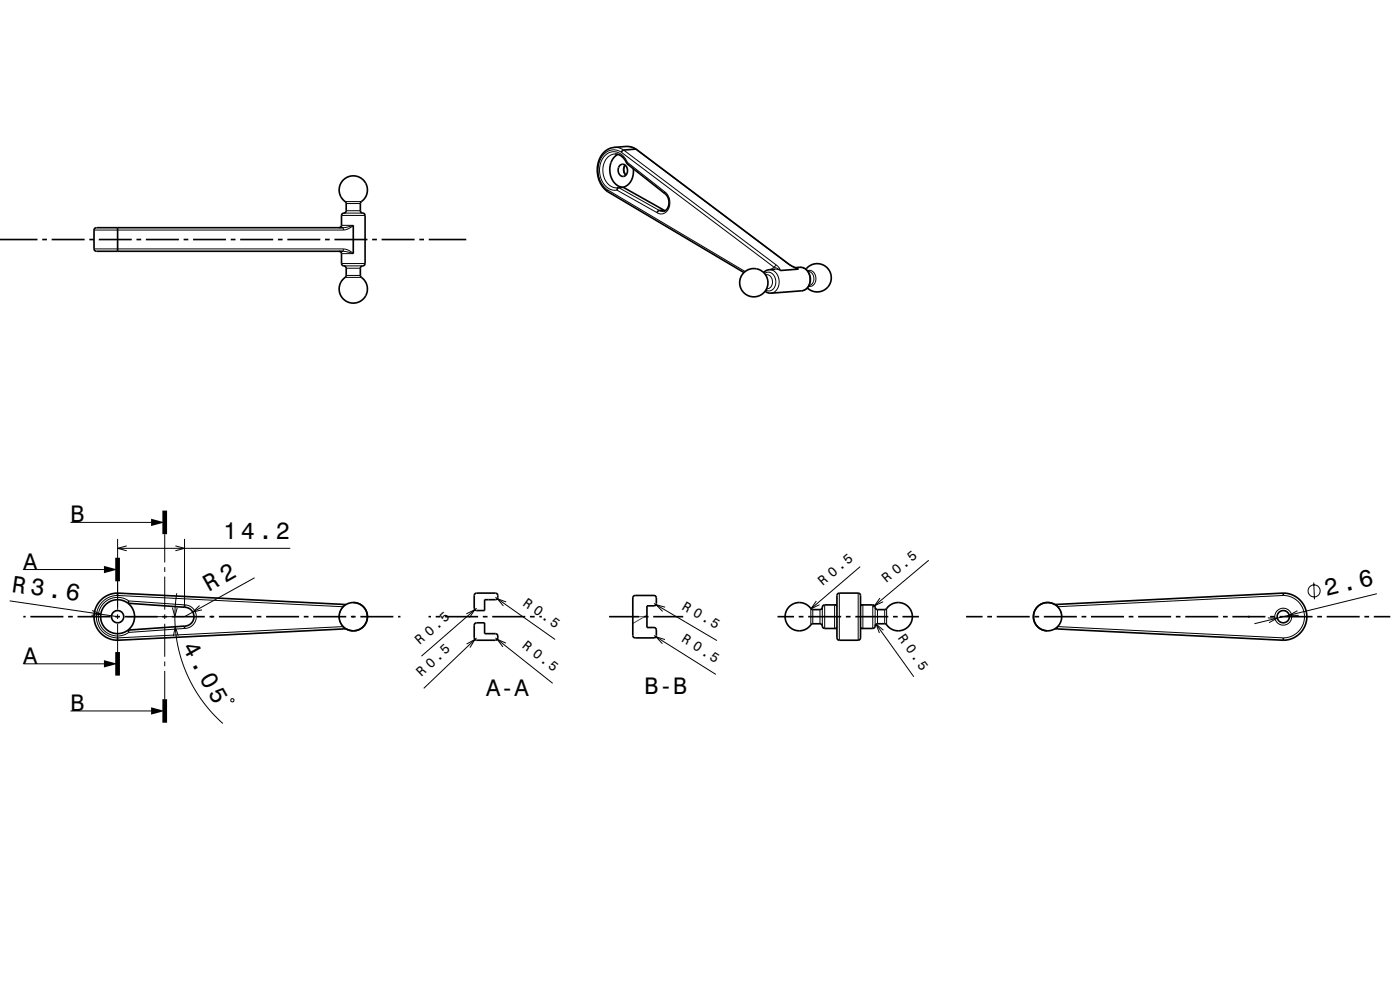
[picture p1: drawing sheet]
<svg xmlns="http://www.w3.org/2000/svg" width="297mm" height="210mm" viewBox="0 0 297 210" stroke-linecap="round" stroke-linejoin="round" font-family="sans-serif">
<path d="M134.2 130.8h3M137.2 130.5l-3 1.8" fill="none" stroke="#008000" stroke-width=".21"/>
<g fill="none" stroke="#000" stroke-width=".21">
<path d="M128.3 33a2.81 2.81 0 0 1 4.7 1.2l.1 .2 7.9 6.3a2.78 2.78 0 0 1-.3 4.6l-.6 .1-.5-.2-8.7-4.9a3.7 3.7 0 0 1-3.7-4l.2-1.7zM130.3 31.3h.9l1.1 .5 32.4 24.5M130.4 32.7a3.5 3.5 0 0 0-2.3 4.8 2.96 2.96 0 0 0 2.8 2.3M131.2 39.8l8.8 4.9 .7 .2M132.6 35a1.54 1.54 0 0 0 .2 2.2M132.8 31.1h1l1.1 .5 32.4 24.5M19.9 52.8h52.9M19.9 48.8h52.9M72.4 47.8h2.5l-2.1 .5v.5M72.4 45.7h5M72.4 53.8h2.5M72.4 55.9h5"/>
<path d="M72.8 52.8a3.6 3.6 0 0 1 2.1 1M72.8 52.8v.5l2.1 .5M72.9 45.2h4M72.9 56.4h4M73.2 58.8h3.5M73.2 42.8h3.5M73.4 58.4h3M73.4 43.2h3M73.4 44.7h3M73.4 56.9h3M74.9 47.8l-.2 .2a3.3 3.3 0 0 1-1.9 .8M162.2 58a1.56 1.56 0 0 1 1.6 0 1.56 1.56 0 0 1 .8 1.5 1.62 1.62 0 0 1-.4 1.7 1.62 1.62 0 0 1-1.7 .3"/>
<path d="M162.6 58.3a1.55 1.55 0 0 1 1.3 1.4 1.55 1.55 0 0 1-1.1 1.5M163.2 57.2a2.6 2.6 0 0 1 1.8 3.9 1.81 1.81 0 0 1-1.4 1.1M164.2 56.7l.8 .3 .5 .4-1-.3M164.2 56.7l-.6 .5M164.2 56.7l-32.4-24.4a3.1 3.1 0 0 0-4.7 2.3 5.3 5.3 0 0 0 1.7 5.6l29.3 17.4M164.7 56.3l.6 .5 .3 .6M164.7 56.3l-.5 .4M167.3 56.1l2.1 1M167.3 56.1h.1M168.8 56.8l.6 .3M169 56.9l.4 .2M169.7 56.7a2.6 2.6 0 0 1 1.8 3.9 1.82 1.82 0 0 1-1.4 1.1"/>
<path d="M171.3 57.4a1.58 1.58 0 0 1 1.7 2.2 1.26 1.26 0 0 1-1.4 1.1M171.4 57.6a1.56 1.56 0 0 1 1.3 1.4 1.56 1.56 0 0 1-1.1 1.6M14.9 110.8h17.1M24.9 114.3v15M24.9 116.3h36.7M26.9 115.8l-2 .5 2 .5M34.9 113.3v6M37.2 115.8l1.9 .5-1.9 .5M39.1 114.3v14.5M197 118.8l-11.8 10M2 127.5l22.9 3.3M4.9 120.8h17.1"/>
<path d="M19.5 129.5l1.9 .8-2 .2M22.1 127.9a4.1 4.1 0 0 1 5.2-.4l11.9 .8a2.5 2.5 0 0 1 2.4 2.5 2.5 2.5 0 0 1-2.4 2.5l-11.9 .9a4.1 4.1 0 0 1-5.5-.7 4.1 4.1 0 0 1 .3-5.6zM24.9 130.3v1M24.9 132.3v6M26.9 130.8h12.2M34.9 120.3v1M34.9 122.3v7M34.9 130.3v1M34.9 132.3v7M36.6 128.9l.5 1.9 .5-1.9M37.5 125.8l-.4 4 .1 4 .6 3.5 1 3.6 1.5 3.4 2 3.5 2.4 3.1 2.6 2.6M37.8 134.8l-.6-1.8-.4 1.9"/>
<path d="M42.3 128.4l-1.4 1.4 1.9-.4M54 122.6l-14.9 8.2M72.8 128.7a3 3 0 0 0 0 4.2M72.8 128.7l-47.9-2.4a4.5 4.5 0 0 0-4.5 4.5 4.5 4.5 0 0 0 4.5 4.5l47.9-2.4M72.8 132.9v.5M72.8 128.2v.5M98.9 130.2l1.8-.9-1.1 1.7M99 136.6l1.7-.9-1 1.7M101.1 135.3l-11.2 10.7M101.1 129l-11.7 10.2M105.1 126.7l12.7 9M105.1 135.3l12.1 9.6"/>
<path d="M107.3 136.4l-1.8-.8 1.2 1.6M107.4 127.7l-1.9-.7 1.3 1.5M138.7 128l13.4 7.9M138.7 134.8l13.2 8.3M141.1 135.7l-1.9-.6 1.3 1.4M141.1 128.8l-1.9-.5 1.4 1.4M172 129.1v3.4M172.4 129.3v3M173.2 127.5l-1.2 1.6 1.8-.8M174 129.3v3M174.5 128.8v4M175 128.3v5"/>
<path d="M177.6 128.7l-.5-.4v5l.5-.4M178.1 125.8v10M182.1 125.8v10M182.5 120.2l-10.5 8.9M182.6 128.7l.5-.4v5l-.4-.1-.1-.3M185.2 128.3v5M185.7 128.8v4M185.9 132.4l8 11.2M186.2 129.3v3M186.7 126.9l-1.2 1.6 1.8-.9M187.4 133.7l-1.5-1.3 .7 1.9M187.7 129.3v3"/>
<path d="M188.1 129.1v3.4M224.3 128.2l.1 .5M224.4 128.7v.1a2.96 2.96 0 0 1 .8 2M224.4 128.7l47.8-2.4a4.5 4.5 0 0 1 4.5 4.5 4.5 4.5 0 0 1-4.5 4.5l-47.8-2.4-.1 .5M269 131.1h2l-1.8 1M275.3 129.5l-1.8 1h2M278.7 123.6l.2 3.5M292.1 125.9l-26 6.4M4.9 140.8h17.1M14.9 150.8h17.1M34.9 140.3v1M34.9 142.3v6"/>
<path d="M49 148.3h.5l.1 .5h-.6z"/>
<circle cx="272.2" cy="130.8" r="1.8"/>
<circle cx="278.8" cy="125.3" r="1.28"/>
</g>
<g fill="none" stroke="#000" stroke-width=".35">
<path d="M130.3 31.3a4.5 4.5 0 0 0-3.6 5.1 5.5 5.5 0 0 0 2.2 4.2M130.3 31.3l2.5-.2a3.3 3.3 0 0 1 2.2 .6M130.4 32.7a2.77 2.77 0 0 1 2.6 2M131.1 32.7a4 4 0 0 0 .6 7h.4M131.2 39.8l-.3 .5M131.2 39.8h-.3M131.5 35.1a1.02 1.02 0 0 1 1.2-.1 1.02 1.02 0 0 1 .4 1.1 1.02 1.02 0 0 1-.9 1.3 1.02 1.02 0 0 1-1.1-1.1l.1-.8zM132.2 39.7l-1 .1M132.2 39.7l8.6 4.9M132.6 35l-.2 .4a1.69 1.69 0 0 0 .4 1.7M133 34.7l8 6.4M133.1 34.4l-.1 .3"/>
<path d="M134.4 35.8a3.4 3.4 0 0 1-2.2 3.9M135 31.7l-2.7 .1-.5 .5M135 31.7h.1M135 31.7l32.5 24.4 1.5 .8M0 50.8h8M9 50.8h1M11 50.8h7M19 50.8h1M21 50.8h7M24.9 48.3v5M29 50.8h1M31 50.8h7"/>
<path d="M39 50.8h1M41 50.8h7M49 50.8h1M51 50.8h7M59 50.8h1M61 50.8h7M69 50.8h1M71 50.8h7M71.9 48.3l.5-.2v-.2v-2.3a.67 .67 0 0 1 .8-.5l.2-.4v-1.8a3 3 0 0 1-.8-4.5 3 3 0 0 1 4.7 0 3 3 0 0 1-.8 4.5v2l.7 .4 .2 .4v10.3a.66 .66 0 0 1-.7 .5l-.2 .4v1.8a3 3 0 0 1 .8 4.5 3 3 0 0 1-4.7 0 3 3 0 0 1 .8-4.5v-2l-.9-.6-.1-2.3-.2-.4-.3-.1M72.8 48.3h-52.4l-.4 .2-.1 .3v4l.3 .4 .2 .1h52.4M74.9 47.8v6M74.9 53.8h.1"/>
<path d="M79 50.8h1M81 50.8h7M89 50.8h1M91 50.8h7.9M128.8 40.2l.1 .4M128.9 40.6h.1M128.9 40.6l28.9 17.2M140.8 44.6l-1.1 .1-.3 .4M140.8 44.6l.3 .1M141 40.7v.4M141 41.1a2.36 2.36 0 0 1 0 3.7l-.3 .1M162.6 58.3h-.2"/>
<path d="M164.5 57.1a2.84 2.84 0 0 0-2.5 .7M168.7 56.8a2.55 2.55 0 0 1 3.1 1.7 2.55 2.55 0 0 1-1.7 3.2l-6.5 .5h-.5l-.8-.4M169.4 57.1l-3.9 .3M169.4 57.1h.1M171 57.1a3 3 0 0 1 4.3-.5 3 3 0 0 1 .3 4.3 3 3 0 0 1-4.3 .2M162.8 61.2l-.2 .1M4.9 130.8h.5M6.4 130.8h7M14.4 130.8h1M16.4 130.8h7M24.4 130.8h1M24.9 135.3v.5"/>
<path d="M24.9 125.8a5 5 0 0 0-5 5 5 5 0 0 0 5 5M24.9 125.8l48.5 2.4M24.9 125.8v.5M26.4 130.8h7M27.1 133.7l.2 .5M27.1 128a3.6 3.6 0 0 0-4.8 .4 3.6 3.6 0 0 0 0 4.8 3.6 3.6 0 0 0 4.8 .5M27.1 128a3.6 3.6 0 0 1 0 5.7M27.1 128l12 .8M27.3 127.5l-.2 .5M34.4 130.8h1M36.4 130.8h7M39.1 128.8a2 2 0 0 1 2 2 2 2 0 0 1-2 2"/>
<path d="M39.1 132.8l.1 .5M39.1 132.8l-12 .9M39.2 128.3l-.1 .5M44.4 130.8h1M46.4 130.8h7M54.4 130.8h1M56.4 130.8h7M64.4 130.8h1M66.4 130.8h7M74.4 130.8h1M74.9 133.8l-.8-.1-.7-.3-48.5 2.4M76.4 130.8h7"/>
<path d="M84.4 130.8h.5M90.9 130.8h.5M92.4 130.8h1M94.4 130.8h7M100.7 132.3l.4-.2h1.7v2.3h2.3a.73 .73 0 0 1 .5 .7 .73 .73 0 0 1-.5 .7l-4.3-.1-.2-.4zM100.7 126l.4-.2h4a.73 .73 0 0 1 .5 .7 .73 .73 0 0 1-.5 .7h-2.3v2.3h-1.7l-.3-.1-.2-.4zM102.4 130.8h1M104.4 130.8h7M112.4 130.8h1M114.4 130.8h.5M129.2 130.8h6.4M134.3 126.5l.4-.2h4l.5 .3v1.7l-.5 .2h-1.5v4.6h1.6l.4 .3v1.5l-.2 .4h-4.3l-.4-.3z"/>
<path d="M136.6 130.8h1M138.6 130.8h6.3M164.9 130.8h3.5M169.4 130.8h1M171.4 130.8h7M177.1 133.3h.5M177.1 128.3h-2.1l-.5 .2-.3 .8h-2a3 3 0 0 0-4.6-.8 3 3 0 0 0 0 4.6 3 3 0 0 0 4.6-.7l1.8-.1a.67 .67 0 0 1 .5 .7l.4 .3h2.2M177.6 128.3h-.5M177.6 126l.5-.2h4l.4 .3 .1 9.3-.3 .4h-4.2l-.5-.3zM179.4 130.8h1M181.4 130.8h7M182.6 128.3h2.6a.68 .68 0 0 1 .5 .7l.4 .3h1.8a3 3 0 0 1 4.6-.8 3 3 0 0 1 0 4.6 3 3 0 0 1-4.6-.7h-2l-.3 .7-.4 .2h-2.6"/>
<path d="M189.4 130.8h1M191.4 130.8h3.5M204.9 130.8h3.5M209.4 130.8h1M211.4 130.8h7M219.4 130.8h1M221.4 130.8h7M223.8 133.4l48.4 2.4M229.4 130.8h1M231.4 130.8h7M239.4 130.8h1M241.4 130.8h7"/>
<path d="M249.4 130.8h1M251.4 130.8h7M259.4 130.8h1M261.4 130.8h7M269.4 130.8h1M271.4 130.8h7M272.2 125.8a5 5 0 0 1 5 5 5 5 0 0 1-5 5M272.2 125.8l-48.4 2.4-.7-.3-.9-.1M272.2 125.8v.5M272.2 135.3v.5M279.4 130.8h1M281.4 130.8h7"/>
<path d="M289.4 130.8h1M291.4 130.8h3.5"/>
<circle cx="159.9" cy="60" r="3"/>
<circle cx="24.9" cy="130.8" r="1.3"/>
<circle cx="74.9" cy="130.8" r="3"/>
<circle cx="222.2" cy="130.8" r="3"/>
<circle cx="272.2" cy="130.8" r="1.3"/>
</g>
<g fill="#000">
<path d="M32 110l2.9 .8-2.9 .8z" fill-rule="evenodd"/>
<path d="M22 120l2.9 .8-2.9 .8z" fill-rule="evenodd"/>
<path d="M44.8 130.6h.3v.4h-.3z" fill-rule="evenodd"/>
<path d="M74.8 130.6h.3v.4h-.3z" fill-rule="evenodd"/>
<path d="M264.8 130.6h.3v.4h-.3z" fill-rule="evenodd"/>
<path d="M22 140l2.9 .8-2.9 .8z" fill-rule="evenodd"/>
<path d="M32 150l2.9 .8-2.9 .8z" fill-rule="evenodd"/>
</g>
<path d="M24.9 118.3v5M34.9 108.3v5M24.9 138.3v5M34.9 148.3v5" fill="none" stroke="#000" stroke-width="1" stroke-linecap="butt"/>
<g font-size="5">
<text x="14.9" y="110.8">B</text>
<text x="47.3" y="114.3">14.2</text>
<text x="2.3" y="125.5" transform="rotate(8 2.3 125.5)">R 3.6</text>
<text x="4.9" y="120.8">A</text>
<text x="44.3" y="125.7" transform="rotate(-29 44.3 125.7)">R 2</text>
<text x="281.4" y="126.5" transform="rotate(-14 281.4 126.5)">2.6</text>
<text x="38.6" y="137.3" transform="rotate(61 38.6 137.3)">4.05</text>
<text x="4.9" y="140.8">A</text>
<text x="103.1" y="147.7">A-A</text>
<text x="136.7" y="147.2">B-B</text>
<text x="14.9" y="150.8">B</text>
</g>
<g font-size="2.9">
<text x="174.5" y="124.4" transform="rotate(-41 174.5 124.4)">R 0.5</text>
<text x="188.1" y="123.7" transform="rotate(-40 188.1 123.7)">R 0.5</text>
<text x="110.7" y="128.3" transform="rotate(35 110.7 128.3)">R 0.5</text>
<text x="144.5" y="129.1" transform="rotate(31 144.5 129.1)">R 0.5</text>
<text x="89" y="136.8" transform="rotate(-41 89 136.8)">R 0.5</text>
<text x="110.7" y="137.2" transform="rotate(38 110.7 137.2)">R 0.5</text>
<text x="144.5" y="136" transform="rotate(32 144.5 136)">R 0.5</text>
<text x="190.4" y="135.3" transform="rotate(54 190.4 135.3)">R 0.5</text>
<text x="89.4" y="143.7" transform="rotate(-44 89.4 143.7)">R 0.5</text>
</g>
</svg>
